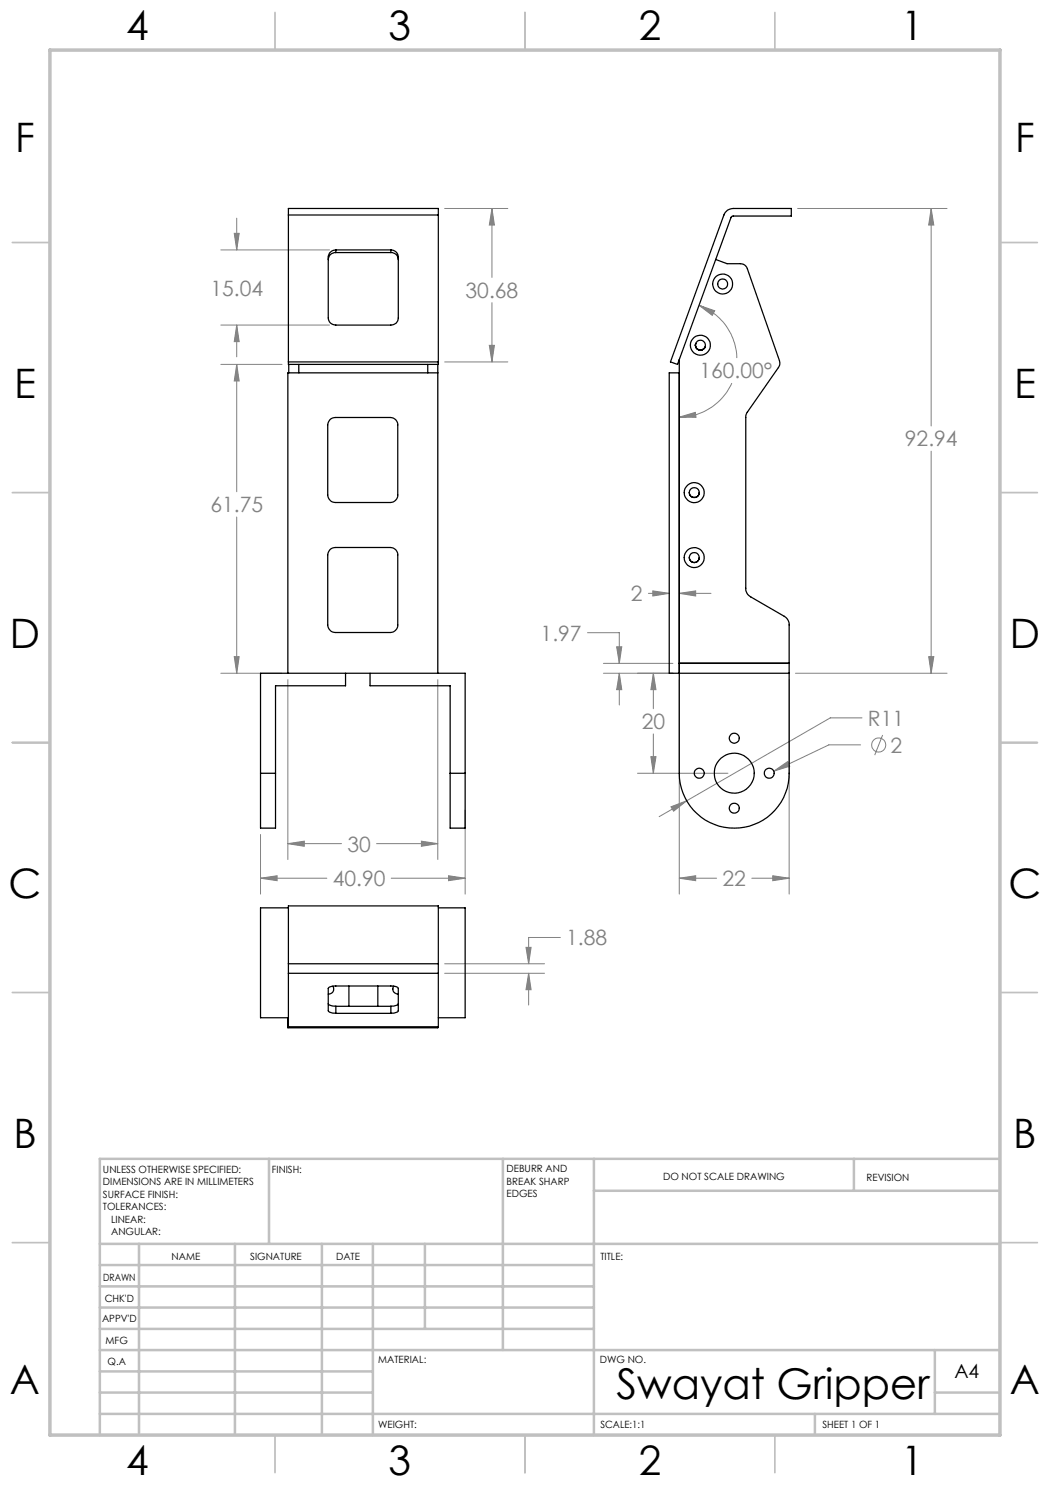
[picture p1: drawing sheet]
<svg xmlns="http://www.w3.org/2000/svg" width="210mm" height="297mm" viewBox="0 0 210 297" stroke-linecap="round" stroke-linejoin="round" font-family="sans-serif">
<g fill="none" stroke="#808080" stroke-width=".2">
<path d="M44.2 50h21.7M46.8 46.7h1l-.5 3.3zM47.3 43.6v6.4M88.9 41.7h12.7M98.4 41.7l.5 3.3h-1zM98.4 41.7v13.8M159.5 41.7h29.9M186.2 41.7l.6 3.3h-1.1zM186.2 41.7v43.5M44.2 65h21.7M44.2 72.9h12.2M47.3 65l.5 3.3h-1z"/>
<path d="M47.3 72.9l.5 3.3h-1zM47.3 65v6.4M47.3 72.9v25.5M88.9 72.4h12.7M97.9 69.1h1l-.5 3.3zM98.4 60.5v11.9M139.8 61.1l3.1 1.1-.4 .9zM139.8 61.1a11.5 11.5 0 0 1 7.6 10.5M146.4 76.6a11.5 11.5 0 0 1-10.5 6.8M135.9 83.4l3.2-.9 .1 1zM186.2 90.2v44.5M47.3 103.4v31.3"/>
<path d="M129.7 118.7h4.1M130.6 118.2l3.2 .5-3.2 .5zM135.9 118.7l3.2-.5v1zM135.9 118.7h6.3M44.2 134.7h12.1M46.8 131.3h1l-.5 3.4zM57.6 135.9v36M87.6 135.9v36M117.5 126.5h6.4v6.2M120.7 134.7h13.9M120.7 132.7h13.9M123.3 129.4h1.1l-.5 3.3z"/>
<path d="M123.9 134.7l.5 3.2h-1.1zM123.9 134.7v6.3M130.7 134.7l.5 3.2h-1zM130.7 134.7v7M135.9 135.9v42.9M157.8 135.9v42.9M159.1 134.7h30.3M185.7 131.3h1.1l-.6 3.4zM127.5 154.7h18.1M130.2 151.3h1l-.5 3.4zM130.7 146.8v7.9M154.8 154.2l2.7-1.9 .4 .9z"/>
<path d="M172.1 149h-6.3l-11 5.2M172.4 143.6h-6.3l-28.8 16.6M176.5 147l-1.6 4M52.1 175.6l3.3-.4v.9zM52.1 166.9v11.9M52.1 175.6h13.3M57.6 168.7l3.3-.5v1.1zM57.6 168.7h10.7M75.3 168.7h12.3M78.2 175.6h14.8M84.3 168.2l3.3 .5-3.3 .6zM89.7 175.2l3.3 .4-3.3 .5z"/>
<path d="M93 161.9v16.9M134.2 161.4l3.1-1.2-2.6 2zM135.9 175.6l3.2-.4v.9zM135.9 175.6h7.4M137.3 160.2l-5.5 3.1M150.4 175.6h7.4M154.6 175.2l3.2 .4-3.2 .5zM88.9 192.8h20M88.9 194.7h20M105.2 189.5h1l-.5 3.3zM105.7 194.7l.5 3.2h-1zM105.7 194.7v6.3"/>
<path d="M112.1 187.5h-6.4v5.3"/>
<circle cx="175.7" cy="149" r="1.42"/>
</g>
<g fill="none" stroke="#c0c0c0" stroke-width=".35">
<path d="M55 2.5v7.5M105 2.5v7.5M155 2.5v7.5M2.5 48.5h7.5M200 48.5h7.5M2.5 98.5h7.5M200 98.5h7.5M2.5 148.5h7.5M200 148.5h7.5M2.5 198.5h7.5M200 198.5h7.5M2.5 248.5h7.5"/>
<path d="M200 248.5h7.5M55 287v7.5M105 287v7.5M155 287v7.5"/>
</g>
<g fill="none" stroke="#c0c0c0" stroke-width=".5">
<path d="M53.8 231.8v17M100.6 231.8v38.2M118.8 231.8v55.2M118.8 238.2h81.2M170.8 231.8v6.4M200 231.8h-180v55.2M20 248.8h180M20 257.3h98.8M20 253h98.8M27.8 248.8v38.2M47 248.8v38.2M64.4 248.8v38.2"/>
<path d="M74.6 248.8v38.2M85 248.8v17M20 265.8h98.8M20 261.5h98.8M20 278.5h54.6M20 274.3h54.6M20 270h180M187 278.5h13M187 270v12.8M20 282.8h180M163 282.8v4.2"/>
</g>
<path d="M10 10h190v277h-190z" fill="none" stroke="#c0c0c0" stroke-width=".7"/>
<path d="M98.4 41.7l.5 3.3h-1zM97.9 69.1h1l-.5 3.3zM46.8 46.7h1l-.5 3.3zM47.3 65l.5 3.3h-1zM47.3 72.9l.5 3.3h-1zM46.8 131.3h1l-.5 3.4zM84.3 168.2l3.3 .5-3.3 .6zM57.6 168.7l3.3-.5v1.1zM52.1 175.6l3.3-.4v.9zM89.7 175.2l3.3 .4-3.3 .5zM186.2 41.7l.6 3.3h-1.1zM185.7 131.3h1.1l-.6 3.4zM135.9 83.4l3.2-.9 .1 1zM139.8 61.1l3.1 1.1-.4 .9zM134.2 161.4l.5 .8 2.6-2zM154.8 154.2l3.1-1-.4-.9zM130.2 151.3h1l-.5 3.4zM130.7 134.7l.5 3.2h-1zM135.9 118.7l3.2-.5v1zM130.6 118.2l3.2 .5-3.2 .5zM135.9 175.6l3.2-.4v.9zM154.6 175.2l3.2 .4-3.2 .5zM123.3 129.4h1.1l-.5 3.3zM123.9 134.7l.5 3.2h-1.1zM105.2 189.5h1l-.5 3.3zM105.7 194.7l.5 3.2h-1z" fill="#808080"/>
<g fill="none" stroke="#000" stroke-width=".25">
<path d="M57.7 43v-1.3h30v1.3M57.7 43v29.9h30v-29.9M57.7 43h30M67.2 50a1.51 1.51 0 0 0-1.5 1.4v12.2a1.45 1.45 0 0 0 1.5 1.4h11a1.39 1.39 0 0 0 1.5-1.4v-12.2a1.45 1.45 0 0 0-1.5-1.4M67.2 50.5a1.45 1.45 0 0 0-1.5 1.4M67.2 50h11M67.2 50v.5M67.2 50.5h11M78.2 50.5a1.39 1.39 0 0 1 1.5 1.4M78.2 50v.5M143.1 51.9l2.3 .8h2.7a1.46 1.46 0 0 1 1.4 1.1l6.4 18.3a1.46 1.46 0 0 1-.2 1.4l-6.3 9-.2 .7v34.4a1.84 1.84 0 0 0 .9 1.8l6.7 3.9a1.93 1.93 0 0 1 1 1.7v29.7a11 11 0 0 1-11 10.9 11 11 0 0 1-10.9-10.9v-82.8M145.5 42l1.1-.3h11.7v1.5h-11.8l-.3 .3-10.7 29.4-1.4-.5 10.7-29.4z"/>
<path d="M57.7 72.4h30M57.7 72.9v1.7M59.8 72.9v1.7M85.5 72.9v1.7M87.6 72.9v61.8M87.6 74.6h-30v60.1M135.9 74.6h-2.1v60.1h24M139.1 68.7a1.02 1.02 0 0 0 .6 1.3 1.02 1.02 0 0 0 1.3-.6 1.02 1.02 0 0 1-1.3 .6 1.02 1.02 0 0 1-.6-1.3zM66 83.9l.5-.3 .6-.1h11a1.45 1.45 0 0 1 1.5 1.5v14a1.51 1.51 0 0 1-1.5 1.5h-11a1.57 1.57 0 0 1-1.6-1.5v-14zM137.9 98.5a.99 .99 0 0 0 1 1 .99 .99 0 0 0 .9-1M66 109.9l.5-.3 .6-.1h11a1.45 1.45 0 0 1 1.5 1.5v14a1.51 1.51 0 0 1-1.5 1.5h-11a1.57 1.57 0 0 1-1.6-1.5v-14zM137.9 111.5a.99 .99 0 0 0 1 1 .99 .99 0 0 0 .9-1"/>
<path d="M69.1 134.7v2.5h-14v17.5M74 134.7v2.5h16v17.5M135.9 132.7h21.9M135.9 132.6h21.9M52.1 154.7v10.9h3v-10.9M52.1 154.7h3M52.1 154.7v-20h40.9v20M90 154.7v10.9h3v-10.9M90 154.7h3M57.7 192.8v1.9M57.7 181.6h-5.6v21.9h5.6M57.7 192.8v-11.6h30v11.6"/>
<path d="M57.7 194.7v10.6h30v-10.6M57.7 192.8h30M57.7 194.7h30M66.6 197.2a1.01 1.01 0 0 1 0 1.1 1.01 1.01 0 0 1-.9 .5M69.8 197.2v4.1M75.6 197.2v4.1M78.7 197.2a1.01 1.01 0 0 0 0 1.1 1.01 1.01 0 0 0 1 .5M87.7 192.8v1.9M87.7 181.6h5.3v21.9h-5.3M57.6 203.5v2.1h30v-.3M65.7 200.7a1.71 1.71 0 0 0 1.5 .6M67.2 202.7a1.71 1.71 0 0 1-1.5-.6v-4.4a1.6 1.6 0 0 1 1.5-.5h11a1.47 1.47 0 0 1 1.5 .5v4.4a1.56 1.56 0 0 1-1.5 .6"/>
<path d="M67.2 201.3v1.4M67.2 202.7h11M67.2 201.3h11M78.2 201.3v1.4M79.7 200.7a1.56 1.56 0 0 1-1.5 .6"/>
<circle cx="144.5" cy="56.8" r="2.01"/>
<circle cx="144.5" cy="56.8" r="1"/>
<circle cx="140.1" cy="69" r="1"/>
<circle cx="140.1" cy="69" r="2.01"/>
<circle cx="138.9" cy="98.5" r="2.01"/>
<circle cx="138.9" cy="98.5" r="1"/>
<circle cx="138.9" cy="111.5" r="2.01"/>
<circle cx="138.9" cy="111.5" r="1"/>
<circle cx="139.9" cy="154.7" r="1"/>
<circle cx="146.8" cy="147.6" r="1"/>
<circle cx="146.9" cy="154.7" r="4"/>
<circle cx="153.8" cy="154.7" r="1"/>
<circle cx="146.8" cy="161.6" r="1"/>
</g>
<text font-size="8.5" x="123.3" y="279.7">Swayat Gripper</text>
<g font-size="8.1">
<text x="25.2" y="8">4</text>
<text x="77.7" y="8">3</text>
<text x="127.7" y="8">2</text>
<text x="180.2" y="8">1</text>
<text x="3" y="30.4">F</text>
<text x="203" y="30.4">F</text>
<text x="2.8" y="79.6">E</text>
<text x="202.8" y="79.6">E</text>
<text x="2" y="129.6">D</text>
<text x="202" y="129.6">D</text>
<text x="1.7" y="179.6">C</text>
<text x="201.7" y="179.6">C</text>
<text x="2.7" y="229.6">B</text>
<text x="202.7" y="229.6">B</text>
<text x="2" y="278.9">A</text>
<text x="202" y="278.9">A</text>
<text x="25.2" y="295">4</text>
<text x="77.7" y="295">3</text>
<text x="127.7" y="295">2</text>
<text x="180.2" y="295">1</text>
</g>
<g font-size="4.2" fill="#808080">
<text x="42.1" y="59.2">15.04</text>
<text x="93.1" y="59.6">30.68</text>
<text x="139.9" y="75.7">160.00°</text>
<text x="181" y="89.3">92.94</text>
<text x="42.1" y="102.5">61.75</text>
<text x="126.2" y="120.3">2</text>
<text x="108.1" y="128.1">1.97</text>
<text x="128.4" y="145.8">20</text>
<text x="173.6" y="145.1">R11</text>
<text x="178.1" y="150.5">2</text>
<text x="69.5" y="170.3">30</text>
<text x="66.5" y="177.2">40.90</text>
<text x="144.5" y="177.2">22</text>
<text x="113.2" y="189.1">1.88</text>
</g>
<text font-size="3.9" x="190.9" y="275.5">A4</text>
<g font-size="2">
<text x="20.6" y="234.6">UNLESS OTHERWISE SPECIFIED:</text>
<text x="20.6" y="237.1">DIMENSIONS ARE IN MILLIMETERS</text>
<text x="20.6" y="239.6">SURFACE FINISH:</text>
<text x="54.4" y="234.6">FINISH:</text>
<text x="101.3" y="234.5">DEBURR AND</text>
<text x="101.3" y="237">BREAK SHARP</text>
<text x="101.3" y="239.5">EDGES</text>
<text x="132.6" y="236">DO NOT SCALE DRAWING</text>
<text x="173.3" y="236.2">REVISION</text>
<text x="20.6" y="242.1">TOLERANCES:</text>
<text x="22.2" y="244.6">LINEAR:</text>
<text x="22.2" y="247.1">ANGULAR:</text>
<text x="34.3" y="252">NAME</text>
<text x="50" y="251.9">SIGNATURE</text>
<text x="67.2" y="251.9">DATE</text>
<text x="120.1" y="251.9">TITLE:</text>
<text x="20.6" y="256.1">DRAWN</text>
<text x="20.9" y="260.3">CHK'D</text>
<text x="20.4" y="264.4">APPV'D</text>
<text x="21.1" y="268.8">MFG</text>
<text x="21.5" y="273">Q.A</text>
<text x="75.6" y="272.5">MATERIAL:</text>
<text x="120" y="272.5">DWG NO.</text>
<text x="75.6" y="285.5">WEIGHT:</text>
<text x="120.1" y="285.6">SCALE:1:1</text>
<text x="164.5" y="285.6">SHEET 1 OF 1</text>
</g>
</svg>
